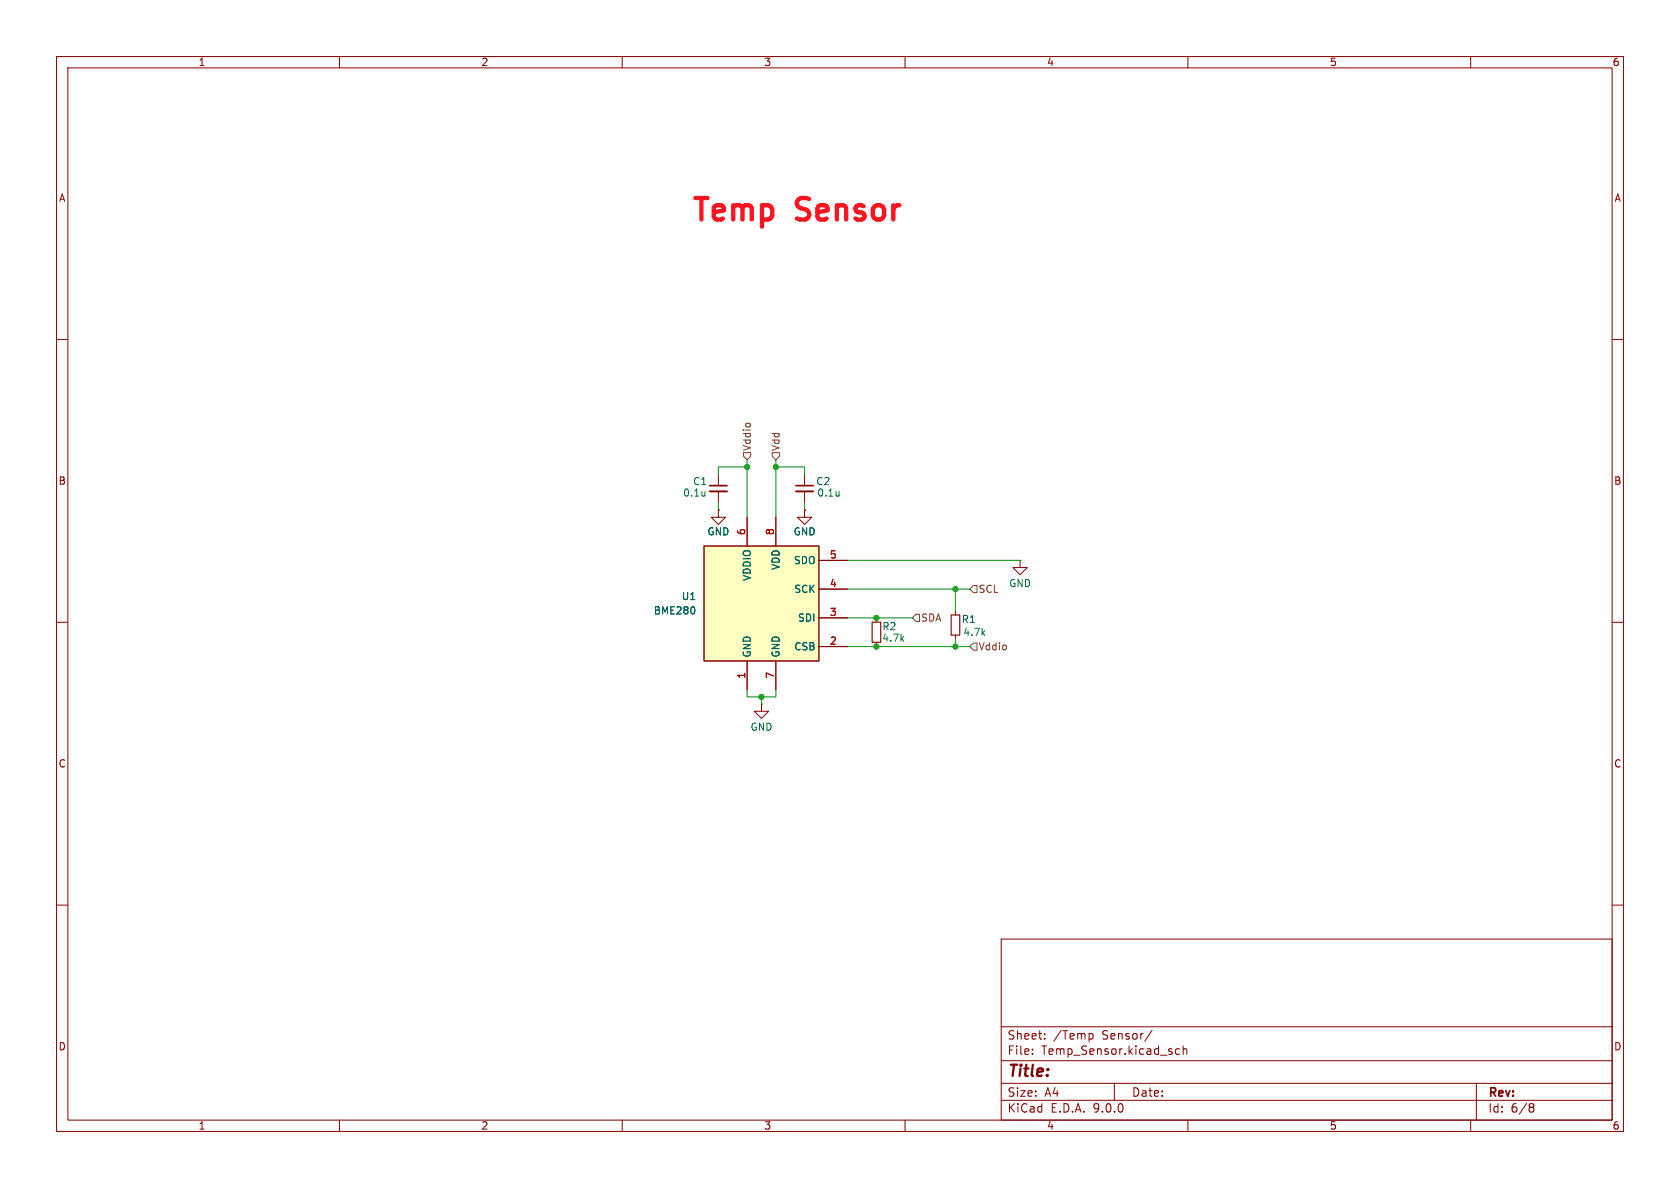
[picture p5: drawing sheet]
(kicad_sch
 (version 20250114)
 (generator "eeschema")
 (generator_version "9.0")
 (paper "A4")
 (lib_symbols
  (symbol "Device:C_Small"
   (pin_numbers (hide yes))
   (pin_names
    (offset 0.254) (hide yes)) (exclude_from_sim no) (in_bom yes) (on_board yes)
   (property "Reference" "C" (at 0.254 1.778 0) (effects (font (size 1.27 1.27)) (justify left)))
   (property "Value" "C_Small" (at 0.254 -2.032 0) (effects (font (size 1.27 1.27)) (justify left)))
   (property "Footprint" "" (at 0 0 0) (effects (font (size 1.27 1.27)) (hide yes)))
   (property "Datasheet" "~" (at 0 0 0) (effects (font (size 1.27 1.27)) (hide yes)))
   (property "Description" "Unpolarized capacitor, small symbol" (at 0 0 0) (effects (font (size 1.27 1.27)) (hide yes)))
   (symbol "C_Small_0_1"
    (polyline (pts (xy -1.524 0.508) (xy 1.524 0.508)) (stroke (width 0.3048) (type default)) (fill (type none)))
    (polyline (pts (xy -1.524 -0.508) (xy 1.524 -0.508)) (stroke (width 0.3302) (type default)) (fill (type none))))
   (symbol "C_Small_1_1"
    (pin passive line (at 0 2.54 270) (length 2.032) (name "~" (effects (font (size 1.27 1.27)))) (number "1" (effects (font (size 1.27 1.27)))))
    (pin passive line (at 0 -2.54 90) (length 2.032) (name "~" (effects (font (size 1.27 1.27)))) (number "2" (effects (font (size 1.27 1.27))))))
   (embedded_fonts no))
  (symbol "Device:R_Small"
   (pin_numbers (hide yes))
   (pin_names
    (offset 0.254) (hide yes)) (exclude_from_sim no) (in_bom yes) (on_board yes)
   (property "Reference" "R" (at 0.762 0.508 0) (effects (font (size 1.27 1.27)) (justify left)))
   (property "Value" "R_Small" (at 0.762 -1.016 0) (effects (font (size 1.27 1.27)) (justify left)))
   (property "Footprint" "" (at 0 0 0) (effects (font (size 1.27 1.27)) (hide yes)))
   (property "Datasheet" "~" (at 0 0 0) (effects (font (size 1.27 1.27)) (hide yes)))
   (property "Description" "Resistor, small symbol" (at 0 0 0) (effects (font (size 1.27 1.27)) (hide yes)))
   (symbol "R_Small_0_1"
    (rectangle (start -0.762 1.778) (end 0.762 -1.778) (stroke (width 0.2032) (type default)) (fill (type none))))
   (symbol "R_Small_1_1"
    (pin passive line (at 0 2.54 270) (length 0.762) (name "~" (effects (font (size 1.27 1.27)))) (number "1" (effects (font (size 1.27 1.27)))))
    (pin passive line (at 0 -2.54 90) (length 0.762) (name "~" (effects (font (size 1.27 1.27)))) (number "2" (effects (font (size 1.27 1.27))))))
   (embedded_fonts no))
  (symbol "Sensor:BME280" (exclude_from_sim no) (in_bom yes) (on_board yes)
   (property "Reference" "U" (at -8.89 11.43 0) (effects (font (size 1.27 1.27))))
   (property "Value" "BME280" (at 7.62 11.43 0) (effects (font (size 1.27 1.27))))
   (property "Footprint" "Package_LGA:Bosch_LGA-8_2.5x2.5mm_P0.65mm_ClockwisePinNumbering" (at 38.1 -11.43 0) (effects (font (size 1.27 1.27)) (hide yes)))
   (property "Datasheet" "https://www.bosch-sensortec.com/media/boschsensortec/downloads/datasheets/bst-bme280-ds002.pdf" (at 0 -5.08 0) (effects (font (size 1.27 1.27)) (hide yes)))
   (property "Description" "3-in-1 sensor, humidity, pressure, temperature, I2C and SPI interface, 1.71-3.6V, LGA-8" (at 0 0 0) (effects (font (size 1.27 1.27)) (hide yes)))
   (symbol "BME280_0_1"
    (rectangle (start -10.16 10.16) (end 10.16 -10.16) (stroke (width 0.254) (type default)) (fill (type background))))
   (symbol "BME280_1_1"
    (pin power_in line (at -2.54 15.24 270) (length 5.08) (name "VDDIO" (effects (font (size 1.27 1.27)))) (number "6" (effects (font (size 1.27 1.27)))))
    (pin power_in line (at -2.54 -15.24 90) (length 5.08) (name "GND" (effects (font (size 1.27 1.27)))) (number "1" (effects (font (size 1.27 1.27)))))
    (pin power_in line (at 2.54 15.24 270) (length 5.08) (name "VDD" (effects (font (size 1.27 1.27)))) (number "8" (effects (font (size 1.27 1.27)))))
    (pin power_in line (at 2.54 -15.24 90) (length 5.08) (name "GND" (effects (font (size 1.27 1.27)))) (number "7" (effects (font (size 1.27 1.27)))))
    (pin bidirectional line (at 15.24 7.62 180) (length 5.08) (name "SDO" (effects (font (size 1.27 1.27)))) (number "5" (effects (font (size 1.27 1.27)))))
    (pin input line (at 15.24 2.54 180) (length 5.08) (name "SCK" (effects (font (size 1.27 1.27)))) (number "4" (effects (font (size 1.27 1.27)))))
    (pin bidirectional line (at 15.24 -2.54 180) (length 5.08) (name "SDI" (effects (font (size 1.27 1.27)))) (number "3" (effects (font (size 1.27 1.27)))))
    (pin input line (at 15.24 -7.62 180) (length 5.08) (name "CSB" (effects (font (size 1.27 1.27)))) (number "2" (effects (font (size 1.27 1.27))))))
   (embedded_fonts no))
  (symbol "power:GND"
   (power)
   (pin_numbers (hide yes))
   (pin_names
    (offset 0) (hide yes)) (exclude_from_sim no) (in_bom yes) (on_board yes)
   (property "Reference" "#PWR" (at 0 -6.35 0) (effects (font (size 1.27 1.27)) (hide yes)))
   (property "Value" "GND" (at 0 -3.81 0) (effects (font (size 1.27 1.27))))
   (property "Footprint" "" (at 0 0 0) (effects (font (size 1.27 1.27)) (hide yes)))
   (property "Datasheet" "" (at 0 0 0) (effects (font (size 1.27 1.27)) (hide yes)))
   (property "Description" "Power symbol creates a global label with name \"GND\" , ground" (at 0 0 0) (effects (font (size 1.27 1.27)) (hide yes)))
   (symbol "GND_0_1"
    (polyline (pts (xy 0 0) (xy 0 -1.27) (xy 1.27 -1.27) (xy 0 -2.54) (xy -1.27 -1.27) (xy 0 -1.27)) (stroke (width 0) (type default)) (fill (type none))))
   (symbol "GND_1_1"
    (pin power_in line (at 0 0 270) (length 0) (name "~" (effects (font (size 1.27 1.27)))) (number "1" (effects (font (size 1.27 1.27))))))
   (embedded_fonts no)))
 (text "Temp Sensor\n"
  (exclude_from_sim no)
  (at 138.43 66.802 0)
  (effects (font (size 3.81 3.81) (thickness 0.762)
    (bold yes) (color 255 20 31 1))))
 (junction
  (at 137.16 82.55)
  (diameter 0)
  (color 0 0 0 0))
 (junction
  (at 168.91 104.14)
  (diameter 0)
  (color 0 0 0 0))
 (junction
  (at 154.94 114.3)
  (diameter 0)
  (color 0 0 0 0))
 (junction
  (at 168.91 114.3)
  (diameter 0)
  (color 0 0 0 0))
 (junction
  (at 134.62 123.19)
  (diameter 0)
  (color 0 0 0 0))
 (junction
  (at 132.08 82.55)
  (diameter 0)
  (color 0 0 0 0))
 (junction
  (at 154.94 109.22)
  (diameter 0)
  (color 0 0 0 0))
 (wire
  (pts (xy 142.24 83.82) (xy 142.24 82.55))
  (stroke (width 0) (type default)))
 (wire
  (pts (xy 168.91 107.95) (xy 168.91 104.14))
  (stroke (width 0) (type default)))
 (wire
  (pts (xy 168.91 114.3) (xy 168.91 113.03))
  (stroke (width 0) (type default)))
 (wire
  (pts (xy 134.62 123.19) (xy 137.16 123.19))
  (stroke (width 0) (type default)))
 (wire
  (pts (xy 168.91 104.14) (xy 171.45 104.14))
  (stroke (width 0) (type default)))
 (wire
  (pts (xy 154.94 114.3) (xy 168.91 114.3))
  (stroke (width 0) (type default)))
 (wire
  (pts (xy 149.86 99.06) (xy 180.34 99.06))
  (stroke (width 0) (type default)))
 (wire
  (pts (xy 132.08 121.92) (xy 132.08 123.19))
  (stroke (width 0) (type default)))
 (wire
  (pts (xy 127 82.55) (xy 127 83.82))
  (stroke (width 0) (type default)))
 (wire
  (pts (xy 137.16 82.55) (xy 137.16 91.44))
  (stroke (width 0) (type default)))
 (wire
  (pts (xy 134.62 123.19) (xy 134.62 124.46))
  (stroke (width 0) (type default)))
 (wire
  (pts (xy 149.86 114.3) (xy 154.94 114.3))
  (stroke (width 0) (type default)))
 (wire
  (pts (xy 137.16 81.28) (xy 137.16 82.55))
  (stroke (width 0) (type default)))
 (wire
  (pts (xy 149.86 109.22) (xy 154.94 109.22))
  (stroke (width 0) (type default)))
 (wire
  (pts (xy 127 82.55) (xy 132.08 82.55))
  (stroke (width 0) (type default)))
 (wire
  (pts (xy 127 88.9) (xy 127 90.17))
  (stroke (width 0) (type default)))
 (wire
  (pts (xy 132.08 82.55) (xy 132.08 91.44))
  (stroke (width 0) (type default)))
 (wire
  (pts (xy 149.86 104.14) (xy 168.91 104.14))
  (stroke (width 0) (type default)))
 (wire
  (pts (xy 142.24 88.9) (xy 142.24 90.17))
  (stroke (width 0) (type default)))
 (wire
  (pts (xy 137.16 82.55) (xy 142.24 82.55))
  (stroke (width 0) (type default)))
 (wire
  (pts (xy 137.16 121.92) (xy 137.16 123.19))
  (stroke (width 0) (type default)))
 (wire
  (pts (xy 168.91 114.3) (xy 171.45 114.3))
  (stroke (width 0) (type default)))
 (wire
  (pts (xy 154.94 109.22) (xy 161.29 109.22))
  (stroke (width 0) (type default)))
 (wire
  (pts (xy 132.08 81.28) (xy 132.08 82.55))
  (stroke (width 0) (type default)))
 (wire
  (pts (xy 132.08 123.19) (xy 134.62 123.19))
  (stroke (width 0) (type default)))
 (hierarchical_label "Vddio"
  (shape input)
  (at 171.45 114.3 0)
  (effects (font (size 1.27 1.27)) (justify left)))
 (hierarchical_label "SDA"
  (shape input)
  (at 161.29 109.22 0)
  (effects (font (size 1.27 1.27)) (justify left)))
 (hierarchical_label "Vdd"
  (shape input)
  (at 137.16 81.28 90)
  (effects (font (size 1.27 1.27)) (justify left)))
 (hierarchical_label "SCL"
  (shape input)
  (at 171.45 104.14 0)
  (effects (font (size 1.27 1.27)) (justify left)))
 (hierarchical_label "Vddio"
  (shape input)
  (at 132.08 81.28 90)
  (effects (font (size 1.27 1.27)) (justify left)))
 (symbol
  (lib_id "power:GND")
  (at 134.62 124.46 0)
  (unit 1)
  (exclude_from_sim no)
  (in_bom yes)
  (on_board yes)
  (dnp no)
  (property "Reference" "#PWR05" (at 134.62 130.81 0) (effects (font (size 1.27 1.27)) (hide yes)))
  (property "Value" "GND" (at 134.62 128.524 0) (effects (font (size 1.27 1.27))))
  (property "Footprint" "" (at 134.62 124.46 0) (effects (font (size 1.27 1.27)) (hide yes)))
  (property "Datasheet" "" (at 134.62 124.46 0) (effects (font (size 1.27 1.27)) (hide yes)))
  (property "Description" "Power symbol creates a global label with name \"GND\" , ground" (at 134.62 124.46 0) (effects (font (size 1.27 1.27)) (hide yes)))
  (pin "1"))
 (symbol
  (lib_id "Device:C_Small")
  (at 127 86.36 0)
  (unit 1)
  (exclude_from_sim no)
  (in_bom yes)
  (on_board yes)
  (dnp no)
  (property "Reference" "C1" (at 122.428 85.09 0) (effects (font (size 1.27 1.27)) (justify left)))
  (property "Value" "0.1u" (at 120.65 87.122 0) (effects (font (size 1.27 1.27)) (justify left)))
  (property "Footprint" "Capacitor_SMD:C_0603_1608Metric" (at 127 86.36 0) (effects (font (size 1.27 1.27)) (hide yes)))
  (property "Datasheet" "~" (at 127 86.36 0) (effects (font (size 1.27 1.27)) (hide yes)))
  (property "Description" "Unpolarized capacitor, small symbol" (at 127 86.36 0) (effects (font (size 1.27 1.27)) (hide yes)))
  (pin "2")
  (pin "1"))
 (symbol
  (lib_id "Device:C_Small")
  (at 142.24 86.36 0)
  (unit 1)
  (exclude_from_sim no)
  (in_bom yes)
  (on_board yes)
  (dnp no)
  (property "Reference" "C2" (at 145.542 85.09 0) (effects (font (size 1.27 1.27))))
  (property "Value" "0.1u" (at 146.558 87.122 0) (effects (font (size 1.27 1.27))))
  (property "Footprint" "Capacitor_SMD:C_0603_1608Metric" (at 142.24 86.36 0) (effects (font (size 1.27 1.27)) (hide yes)))
  (property "Datasheet" "~" (at 142.24 86.36 0) (effects (font (size 1.27 1.27)) (hide yes)))
  (property "Description" "Unpolarized capacitor, small symbol" (at 142.24 86.36 0) (effects (font (size 1.27 1.27)) (hide yes)))
  (pin "2")
  (pin "1"))
 (symbol
  (lib_id "Device:R_Small")
  (at 168.91 110.49 0)
  (unit 1)
  (exclude_from_sim no)
  (in_bom yes)
  (on_board yes)
  (dnp no)
  (property "Reference" "R1" (at 169.926 109.474 0) (effects (font (size 1.27 1.27)) (justify left)))
  (property "Value" "4.7k" (at 170.18 111.76 0) (effects (font (size 1.27 1.27)) (justify left)))
  (property "Footprint" "Resistor_SMD:R_0603_1608Metric" (at 168.91 110.49 0) (effects (font (size 1.27 1.27)) (hide yes)))
  (property "Datasheet" "~" (at 168.91 110.49 0) (effects (font (size 1.27 1.27)) (hide yes)))
  (property "Description" "Resistor, small symbol" (at 168.91 110.49 0) (effects (font (size 1.27 1.27)) (hide yes)))
  (pin "2")
  (pin "1"))
 (symbol
  (lib_id "power:GND")
  (at 127 90.17 0)
  (unit 1)
  (exclude_from_sim no)
  (in_bom yes)
  (on_board yes)
  (dnp no)
  (property "Reference" "#PWR06" (at 127 96.52 0) (effects (font (size 1.27 1.27)) (hide yes)))
  (property "Value" "GND" (at 127 93.98 0) (effects (font (size 1.27 1.27))))
  (property "Footprint" "" (at 127 90.17 0) (effects (font (size 1.27 1.27)) (hide yes)))
  (property "Datasheet" "" (at 127 90.17 0) (effects (font (size 1.27 1.27)) (hide yes)))
  (property "Description" "Power symbol creates a global label with name \"GND\" , ground" (at 127 90.17 0) (effects (font (size 1.27 1.27)) (hide yes)))
  (pin "1"))
 (symbol
  (lib_id "power:GND")
  (at 142.24 90.17 0)
  (unit 1)
  (exclude_from_sim no)
  (in_bom yes)
  (on_board yes)
  (dnp no)
  (property "Reference" "#PWR07" (at 142.24 96.52 0) (effects (font (size 1.27 1.27)) (hide yes)))
  (property "Value" "GND" (at 142.24 93.98 0) (effects (font (size 1.27 1.27))))
  (property "Footprint" "" (at 142.24 90.17 0) (effects (font (size 1.27 1.27)) (hide yes)))
  (property "Datasheet" "" (at 142.24 90.17 0) (effects (font (size 1.27 1.27)) (hide yes)))
  (property "Description" "Power symbol creates a global label with name \"GND\" , ground" (at 142.24 90.17 0) (effects (font (size 1.27 1.27)) (hide yes)))
  (pin "1"))
 (symbol
  (lib_id "power:GND")
  (at 180.34 99.06 0)
  (unit 1)
  (exclude_from_sim no)
  (in_bom yes)
  (on_board yes)
  (dnp no)
  (property "Reference" "#PWR046" (at 180.34 105.41 0) (effects (font (size 1.27 1.27)) (hide yes)))
  (property "Value" "GND" (at 180.34 103.124 0) (effects (font (size 1.27 1.27))))
  (property "Footprint" "" (at 180.34 99.06 0) (effects (font (size 1.27 1.27)) (hide yes)))
  (property "Datasheet" "" (at 180.34 99.06 0) (effects (font (size 1.27 1.27)) (hide yes)))
  (property "Description" "Power symbol creates a global label with name \"GND\" , ground" (at 180.34 99.06 0) (effects (font (size 1.27 1.27)) (hide yes)))
  (pin "1"))
 (symbol
  (lib_id "Device:R_Small")
  (at 154.94 111.76 0)
  (unit 1)
  (exclude_from_sim no)
  (in_bom yes)
  (on_board yes)
  (dnp no)
  (property "Reference" "R2" (at 157.226 110.744 0) (effects (font (size 1.27 1.27))))
  (property "Value" "4.7k" (at 157.988 112.776 0) (effects (font (size 1.27 1.27))))
  (property "Footprint" "Resistor_SMD:R_0603_1608Metric" (at 154.94 111.76 0) (effects (font (size 1.27 1.27)) (hide yes)))
  (property "Datasheet" "~" (at 154.94 111.76 0) (effects (font (size 1.27 1.27)) (hide yes)))
  (property "Description" "Resistor, small symbol" (at 154.94 111.76 0) (effects (font (size 1.27 1.27)) (hide yes)))
  (pin "2")
  (pin "1"))
 (symbol
  (lib_id "Sensor:BME280")
  (at 134.62 106.68 0)
  (unit 1)
  (exclude_from_sim no)
  (in_bom yes)
  (on_board yes)
  (dnp no)
  (fields_autoplaced yes)
  (property "Reference" "U1" (at 123.19 105.4099 0) (effects (font (size 1.27 1.27)) (justify right)))
  (property "Value" "BME280" (at 123.19 107.9499 0) (effects (font (size 1.27 1.27)) (justify right)))
  (property "Footprint" "Package_LGA:Bosch_LGA-8_2.5x2.5mm_P0.65mm_ClockwisePinNumbering" (at 172.72 118.11 0) (effects (font (size 1.27 1.27)) (hide yes)))
  (property "Datasheet" "https://www.bosch-sensortec.com/media/boschsensortec/downloads/datasheets/bst-bme280-ds002.pdf" (at 134.62 111.76 0) (effects (font (size 1.27 1.27)) (hide yes)))
  (property "Description" "3-in-1 sensor, humidity, pressure, temperature, I2C and SPI interface, 1.71-3.6V, LGA-8" (at 134.62 106.68 0) (effects (font (size 1.27 1.27)) (hide yes)))
  (pin "6")
  (pin "4")
  (pin "2")
  (pin "5")
  (pin "7")
  (pin "8")
  (pin "1")
  (pin "3")))
